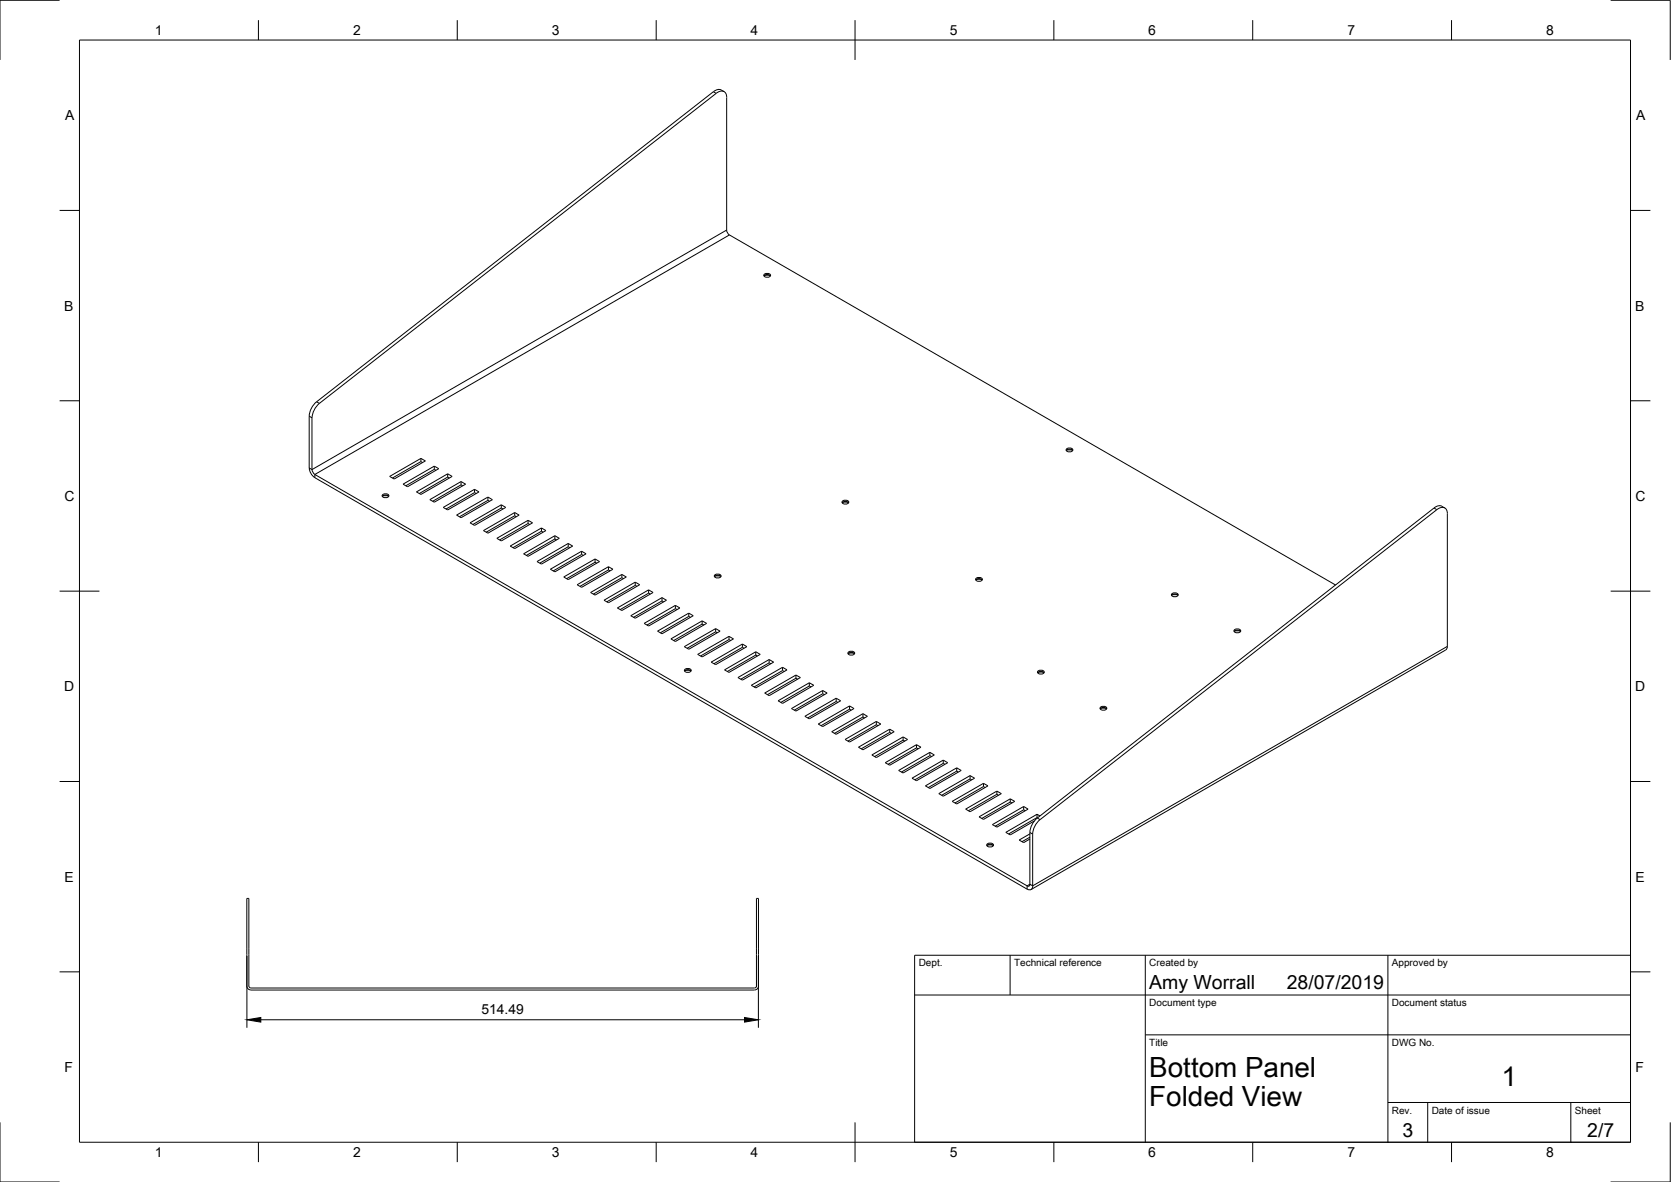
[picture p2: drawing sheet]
<svg xmlns="http://www.w3.org/2000/svg" width="420mm" height="297mm" viewBox="0 0 420 297" stroke-linecap="round" stroke-linejoin="round" font-family="sans-serif">
<!-- layer: Visible -->
<g fill="none" stroke="#000" stroke-width=".25">
<path d="M179.4 23.1l-99.8 77.9M182.1 23a1.85 1.85 0 0 0-2.7 0M182.7 24.5v33.3l.2 .7 .5 .5 152.4 88M182.7 24.5a1.45 1.45 0 0 0-.9-1.6 1.45 1.45 0 0 0-1.7 .5l-99.8 78M192.1 69.3l.8-.3 .8 .3M192.1 69l.5-.3h.6l.6 .5a.99 .99 0 0 1-1.8 0zM192.1 69.3h1.6M79.2 119.2l179.1 103.4M79.6 101l-1.2 1.3-.5 1.2-.2 1.1 .1 13 .4 1.4 1 1M80.3 101.4l-1.1 1.3-.5 1.2-.3 1.1 .1 13 .2 .7 .5 .5M98 119.7l7.8-4.5 1.2 .6-7.9 4.6zM105.8 115.2v.8"/>
<path d="M105.8 116l.5 .3M105.8 116l-7.1 4.1M109.2 117.1v.8M109.2 117.9l.4 .3M109.2 117.9l-7.2 4.2M112.6 119.1v.8M112.6 119.9l.4 .2M112.6 119.9l-7.2 4.1M268.1 113.2l.8-.3 .8 .3M268.1 112.9l.5-.3h.6l.6 .5a.99 .99 0 0 1-1.7 0zM268.2 113.2h1.5M79.2 120l179.1 103.4"/>
<path d="M96.1 124.7l.8-.3 .8 .3M96.1 124.4l.5-.3h.7l.5 .5a.99 .99 0 0 1-1.7 0zM96.2 124.7h1.5M101.3 121.7l7.9-4.6 1.1 .7-7.8 4.5zM104.7 123.6l7.9-4.5 1.1 .6-7.9 4.6zM108.1 125.6l7.8-4.6 1.2 .7-7.9 4.5zM111.4 127.5l7.9-4.5 1.1 .6-7.8 4.6zM114.8 129.4l7.9-4.5 1.1 .7-7.9 4.5zM115.9 121v.8M115.9 121.8l.5 .3M115.9 121.8l-7.1 4.2M118.2 131.4l7.8-4.5 1.2 .6-7.9 4.5z"/>
<path d="M119.3 123v.8M119.3 123.8l.4 .2M119.3 123.8l-7.1 4.1M121.6 133.3l7.8-4.5 1.1 .6-7.8 4.6zM122.7 124.9v.8M122.7 125.7l.4 .3M122.7 125.7l-7.2 4.2M124.9 135.3l7.9-4.5 1.1 .6-7.9 4.5zM126 126.9v.8M126 127.7l.4 .2M126 127.7l-7.1 4.1M128.3 137.2l7.8-4.5 1.2 .6-7.9 4.6z"/>
<path d="M129.4 128.8v.8M129.4 129.6l.4 .3M129.4 129.6l-7.1 4.1M131.7 139.2l7.8-4.6 1.1 .7-7.8 4.5zM132.8 130.8v.8M132.8 131.6l.4 .2M132.8 131.6l-7.2 4.1M136.1 132.7v.8M136.1 133.5l.5 .2M136.1 133.5l-7.1 4.1M139.5 134.6v.9M139.5 135.5l.4 .2"/>
<path d="M139.5 135.5l-7.1 4.1M142.9 136.6v.8M142.9 137.4l.4 .2M142.9 137.4l-7.2 4.1M146.2 138.5v.8M146.2 139.3l.5 .3M146.2 139.3l-7.1 4.2M211.8 126.4l.8-.4 .8 .4M211.8 126l.4-.3h.7l.5 .5a.99 .99 0 0 1-1.7 0zM211.8 126.3h1.5M361.3 128.1l-99.8 77.9-.8 .8-.6 1.1-.4 1.7M361.3 128.1a1.45 1.45 0 0 1 1.7-.6 1.45 1.45 0 0 1 .9 1.6"/>
<path d="M362.5 127.2l.8 .5M362.6 127.2a1.74 1.74 0 0 0-2 .4l-99.8 78-1.2 1.4-.5 1.1-.1 1.1M363.9 129.1v33.3l-.1 .6-.3 .3M135 141.1l7.9-4.5 1.1 .6-7.9 4.6zM138.4 143.1l7.8-4.6 1.2 .7-7.9 4.5zM141.8 145l7.8-4.5 1.1 .6-7.8 4.6zM145.1 146.9l7.9-4.5 1.1 .7-7.9 4.5zM148.5 148.9l7.9-4.5 1.1 .6-7.9 4.5zM149.6 140.5v.8M149.6 141.3l.4 .2M149.6 141.3l-7.1 4.1M151.9 150.8l7.8-4.5 1.1 .6-7.8 4.6z"/>
<path d="M153 142.4v.8M153 143.2l.4 .3M153 143.2l-7.2 4.1M155.2 152.8l7.9-4.6 1.1 .7-7.8 4.5zM156.4 144.4v.8M156.4 145.2l.4 .2M156.4 145.2l-7.2 4.1M158.6 154.7l7.9-4.5 1.1 .6-7.9 4.6zM159.7 146.3v.8M159.7 147.1l.4 .2M159.7 147.1l-7.1 4.1M162 156.7l7.8-4.6 1.1 .7-7.8 4.5z"/>
<path d="M163.1 148.2v.9M163.1 149.1l.4 .2M163.1 149.1l-7.2 4.1M165.3 158.6l7.9-4.5 1.1 .6-7.8 4.6zM166.5 150.2v.8M166.5 151l.4 .2M166.5 151l-7.2 4.1M169.8 152.1v.9M169.8 153l.4 .2M169.8 153l-7.1 4.1M173.2 154.1v.8M173.2 154.9l.4 .2"/>
<path d="M173.2 154.9l-7.2 4.1M176.6 156v.8M176.6 156.8l.4 .3M176.6 156.8l-7.2 4.2M179.6 144.9l.9-.3 .8 .3M179.7 144.6l.4-.3h.7l.5 .5a.99 .99 0 0 1-1.7 0zM179.7 144.8h1.5M179.9 158v.8M179.9 158.8l.4 .2M179.9 158.8l-7.1 4.1M183.3 159.9v.8M245.3 145.7l.9-.3 .8 .3"/>
<path d="M245.4 145.4l.4-.3h.7l.5 .5a.99 .99 0 0 1-1.7 0zM245.4 145.7h1.5M294.6 149.6l.8-.3 .8 .3M294.6 149.3l.5-.3h.6l.5 .5a.99 .99 0 0 1-1.7 0zM294.6 149.5h1.5M310.3 158.7l.8-.3 .8 .3M310.3 158.3l.5-.2h.6l.6 .4a.99 .99 0 0 1-1.7 0zM310.4 158.6h1.5M168.7 160.6l7.9-4.6 1.1 .7-7.9 4.5zM172.1 162.5l7.8-4.5 1.2 .6-7.9 4.6zM172.1 168.6l.8-.3 .9 .3M172.1 168.3l.5-.3h.7l.5 .5a.99 .99 0 0 1-1.7 0z"/>
<path d="M172.2 168.6h1.5M175.4 164.5l7.9-4.6 1.1 .7-7.8 4.5zM178.8 166.4l7.9-4.6 1.1 .7-7.9 4.5zM182.2 168.3l7.8-4.5 1.2 .7-7.9 4.5zM183.3 160.7l.4 .3M183.3 160.7l-7.2 4.2M185.5 170.3l7.9-4.6 1.1 .7-7.8 4.5zM186.7 161.8v.9M186.7 162.7l.4 .2M186.7 162.7l-7.2 4.1M188.9 172.2l7.9-4.5 1.1 .6-7.9 4.6zM190 163.8v.8"/>
<path d="M190 164.6l-7.1 4.1M190 164.6l.5 .3M192.3 174.2l7.8-4.6 1.2 .7-7.9 4.5zM193.4 165.7v.9M193.4 166.6l-7.2 4.1M193.4 166.6l.4 .2M195.6 176.1l7.9-4.5 1.1 .6-7.8 4.6zM196.8 167.7v.8M196.8 168.5l-7.2 4.1M196.8 168.5l.4 .2M199 178.1l7.9-4.6 1.1 .7-7.9 4.5zM200.1 169.6v.8"/>
<path d="M200.1 170.4l-7.1 4.2M200.1 170.4l.5 .3M203.5 171.6v.8M203.5 172.4l-7.2 4.1M203.5 172.4l.4 .2M206.9 173.5v.8M206.9 174.3l-7.2 4.2M206.9 174.3l.4 .3M210.2 175.5v.8M210.2 176.3l.5 .2M210.2 176.3l-7.1 4.1M213.2 164.3l.8-.4 .9 .4"/>
<path d="M213.3 164l.4-.3h.7l.5 .4a.99 .99 0 0 1-1.7 0zM213.3 164.2h1.5M213.6 177.4v.8M213.6 178.2l-7.1 4.2M213.6 178.2l.4 .3M217 179.4v.8M260.9 169.1l.8-.4 .8 .4M260.9 168.7l.5-.3h.6l.6 .5a.99 .99 0 0 1-1.7 0zM261 169h1.5M276.6 178.1l.8-.3 .9 .3M276.6 177.8l.5-.3h.7l.5 .5a.99 .99 0 0 1-1.7 0zM276.7 178.1h1.5"/>
<path d="M363.5 163.4l-104.3 60.1M202.4 180l7.8-4.5 1.2 .6-7.9 4.5zM205.7 182l7.9-4.6 1.1 .7-7.8 4.5zM209.1 183.9l7.9-4.5 1.1 .6-7.9 4.5zM212.5 185.8l7.8-4.5 1.2 .7-7.9 4.5zM215.9 187.8l7.8-4.6 1.1 .7-7.8 4.5zM217 180.2l.4 .2M217 180.2l-7.2 4.1M219.2 189.7l7.9-4.5 1.1 .6-7.9 4.6zM220.3 181.3v.8M220.3 182.1l-7.1 4.2M220.3 182.1l.5 .3"/>
<path d="M222.6 191.7l7.8-4.6 1.2 .7-7.9 4.5zM223.7 183.2v.9M223.7 184.1l-7.1 4.1M223.7 184.1l.4 .2M226 193.6l7.8-4.5 1.1 .6-7.8 4.6zM227.1 185.2v.8M227.1 186l-7.2 4.1M227.1 186l.4 .3M229.3 195.6l7.9-4.6 1.1 .7-7.9 4.5zM230.4 187.1v.8M230.4 187.9l-7.1 4.2M230.4 187.9l.5 .3"/>
<path d="M232.7 197.5l7.9-4.5 1.1 .6-7.9 4.5zM233.8 189.1v.8M233.8 189.9l-7.1 4.1M233.8 189.9l.4 .2M236.1 199.4l7.8-4.5 1.1 .7-7.8 4.5zM237.2 191v.8M237.2 191.8l-7.2 4.2M237.2 191.8l.4 .3M240.6 193v.8M240.6 193.8l-7.2 4.1M240.6 193.8l.4 .2M243.9 194.9v.8"/>
<path d="M243.9 195.7l.4 .3M243.9 195.7l-7.1 4.2M247.3 196.9v.8M247.3 197.7l-7.2 4.1M247.3 197.7l.4 .2M250.7 198.8v.8M250.7 199.6l-7.2 4.1M250.7 199.6l.4 .3M239.4 201.4l7.9-4.5 1.1 .6-7.8 4.5zM242.8 203.3l7.9-4.5 1.1 .6-7.9 4.6zM246.2 205.3l7.8-4.5 1.1 .6-7.8 4.5zM248.1 212.5l.9-.3 .8 .3"/>
<path d="M248.2 212.2l.4-.3h.7l.5 .5a.99 .99 0 0 1-1.7 0zM248.2 212.4h1.5M249.5 207.2l7.9-4.5 1.1 .6-7.8 4.6zM254 200.8v.8M254 201.6l-7.1 4.1M254 201.6l.4 .2M257.4 202.7v.8M257.4 203.5l-7.2 4.1M257.4 203.5l.4 .2M259 209.6l-2.7 1.5 1.1 .7 1.6-1M259 209.2v13M259 210.4l-2 1.1"/>
<path d="M259.7 209.6v13a.86 .86 0 0 1-.4 .9 .86 .86 0 0 1-1-.1M260.8 204.6l-7.9 4.6 1.1 .6 6.1-3.5M260.8 204.6l.7 .4M260.8 204.6v.9M260.8 205.5l-7.2 4.1M260.8 205.5h.1M62.1 225.8h.5v22v.2l.5 .3h126.6l.5-.3v-.2v-22h.5v22a.97 .97 0 0 1-1 1h-126.6a1.04 1.04 0 0 1-1-1zM259 222.2l-.2 .5-.5-.1"/>
</g>
<!-- layer: Visible Narrow -->
<path d="M179.4 23.1l.7 .4M182.7 57.8l-104.3 60.2-.7-.4M183.4 59l-104.2 60.2v.8M77.7 104.6l.7 .4M79.6 101l.7 .4M360.6 127.7l.7 .4M363.9 162.4l-104.2 60.2-.7-.4-.7 .4v.8M259 209.2l.7 .4M260.8 205.6l.7 .4" fill="none" stroke="#000" stroke-width=".25"/>
<!-- layer: Border -->
<g fill="none" stroke="#000" stroke-width=".25">
<path d="M15 .1h-15v15M20 10.1h390v276.9h-390zM65 5.1v5M115 5.1v5M165 5.1v5M215 5.1v10M265 5.1v5M315 5.1v5M365 5.1v5M405 .1h15v15M15 52.9h5M410 52.9h5"/>
<path d="M15 100.7h5M410 100.7h5M15 148.6h10M405 148.6h10M15 196.4h5M410 196.4h5M15 244.2h5M410 244.2h5M0 282.1v14.9h15M65 287v5M115 287v5M165 287v5"/>
<path d="M215 282.1v9.9M265 287v5M315 287v5M365 287v5M420 282.1v14.9h-15"/>
</g>
<!-- layer: TitleBlock -->
<path d="M230 240.1h180v46.9h-180zM230 250h180M254 240.1v9.9M288 240.1v46.9M349 240.1v46.9M288 260.1h122M349 277.1h61M359 277.1v9.9M395 277.1v9.9" fill="none" stroke="#000" stroke-width=".25"/>
<!-- layer: Dimensions -->
<path d="M62.1 240.2v18.1M65.6 256.3h121.6M190.7 240.2v18.1" fill="none" stroke="#000" stroke-width=".25"/>
<path d="M62.1 256.3l3.5-.6v1.2zM187.2 255.7l3.5 .6-3.5 .6z" fill="#000" stroke="#000" stroke-width=".25"/>
<g font-size="7">
<text x="289" y="270.6">Bottom Panel</text>
<text x="377.5" y="272.9">1</text>
<text x="289" y="278.1">Folded View</text>
</g>
<g font-size="4.9">
<text x="289" y="248.5">Amy Worrall</text>
<text x="323.5" y="248.5">28/07/2019</text>
<text x="352.6" y="285.7">3</text>
<text x="399.1" y="285.7">2/7</text>
</g>
<g font-size="3.5">
<text x="39" y="8.8">1</text>
<text x="88.8" y="8.8">2</text>
<text x="138.8" y="8.8">3</text>
<text x="188.7" y="8.8">4</text>
<text x="238.8" y="8.8">5</text>
<text x="288.7" y="8.8">6</text>
<text x="338.8" y="8.8">7</text>
<text x="388.8" y="8.8">8</text>
<text x="16.4" y="30.2">A</text>
<text x="411.4" y="30.2">A</text>
<text x="16.2" y="78">B</text>
<text x="411.2" y="78">B</text>
<text x="16.2" y="125.9">C</text>
<text x="411.2" y="125.9">C</text>
<text x="16.2" y="173.7">D</text>
<text x="411.2" y="173.7">D</text>
<text x="16.2" y="221.6">E</text>
<text x="411.2" y="221.6">E</text>
<text x="121.1" y="254.7">514.49</text>
<text x="16.2" y="269.4">F</text>
<text x="411.2" y="269.4">F</text>
<text x="39" y="290.8">1</text>
<text x="88.8" y="290.8">2</text>
<text x="138.8" y="290.8">3</text>
<text x="188.7" y="290.8">4</text>
<text x="238.8" y="290.8">5</text>
<text x="288.7" y="290.8">6</text>
<text x="338.8" y="290.8">7</text>
<text x="388.8" y="290.8">8</text>
</g>
<g font-size="2.5">
<text x="231" y="242.9">Dept.</text>
<text x="255" y="242.9">Technical reference</text>
<text x="289" y="242.9">Created by</text>
<text x="350" y="242.9">Approved by</text>
<text x="289" y="252.8">Document type</text>
<text x="350" y="252.8">Document status</text>
<text x="289" y="262.9">Title</text>
<text x="350" y="262.9">DWG No.</text>
<text x="350" y="279.9">Rev.</text>
<text x="360" y="279.9">Date of issue</text>
<text x="396" y="279.9">Sheet</text>
</g>
</svg>
